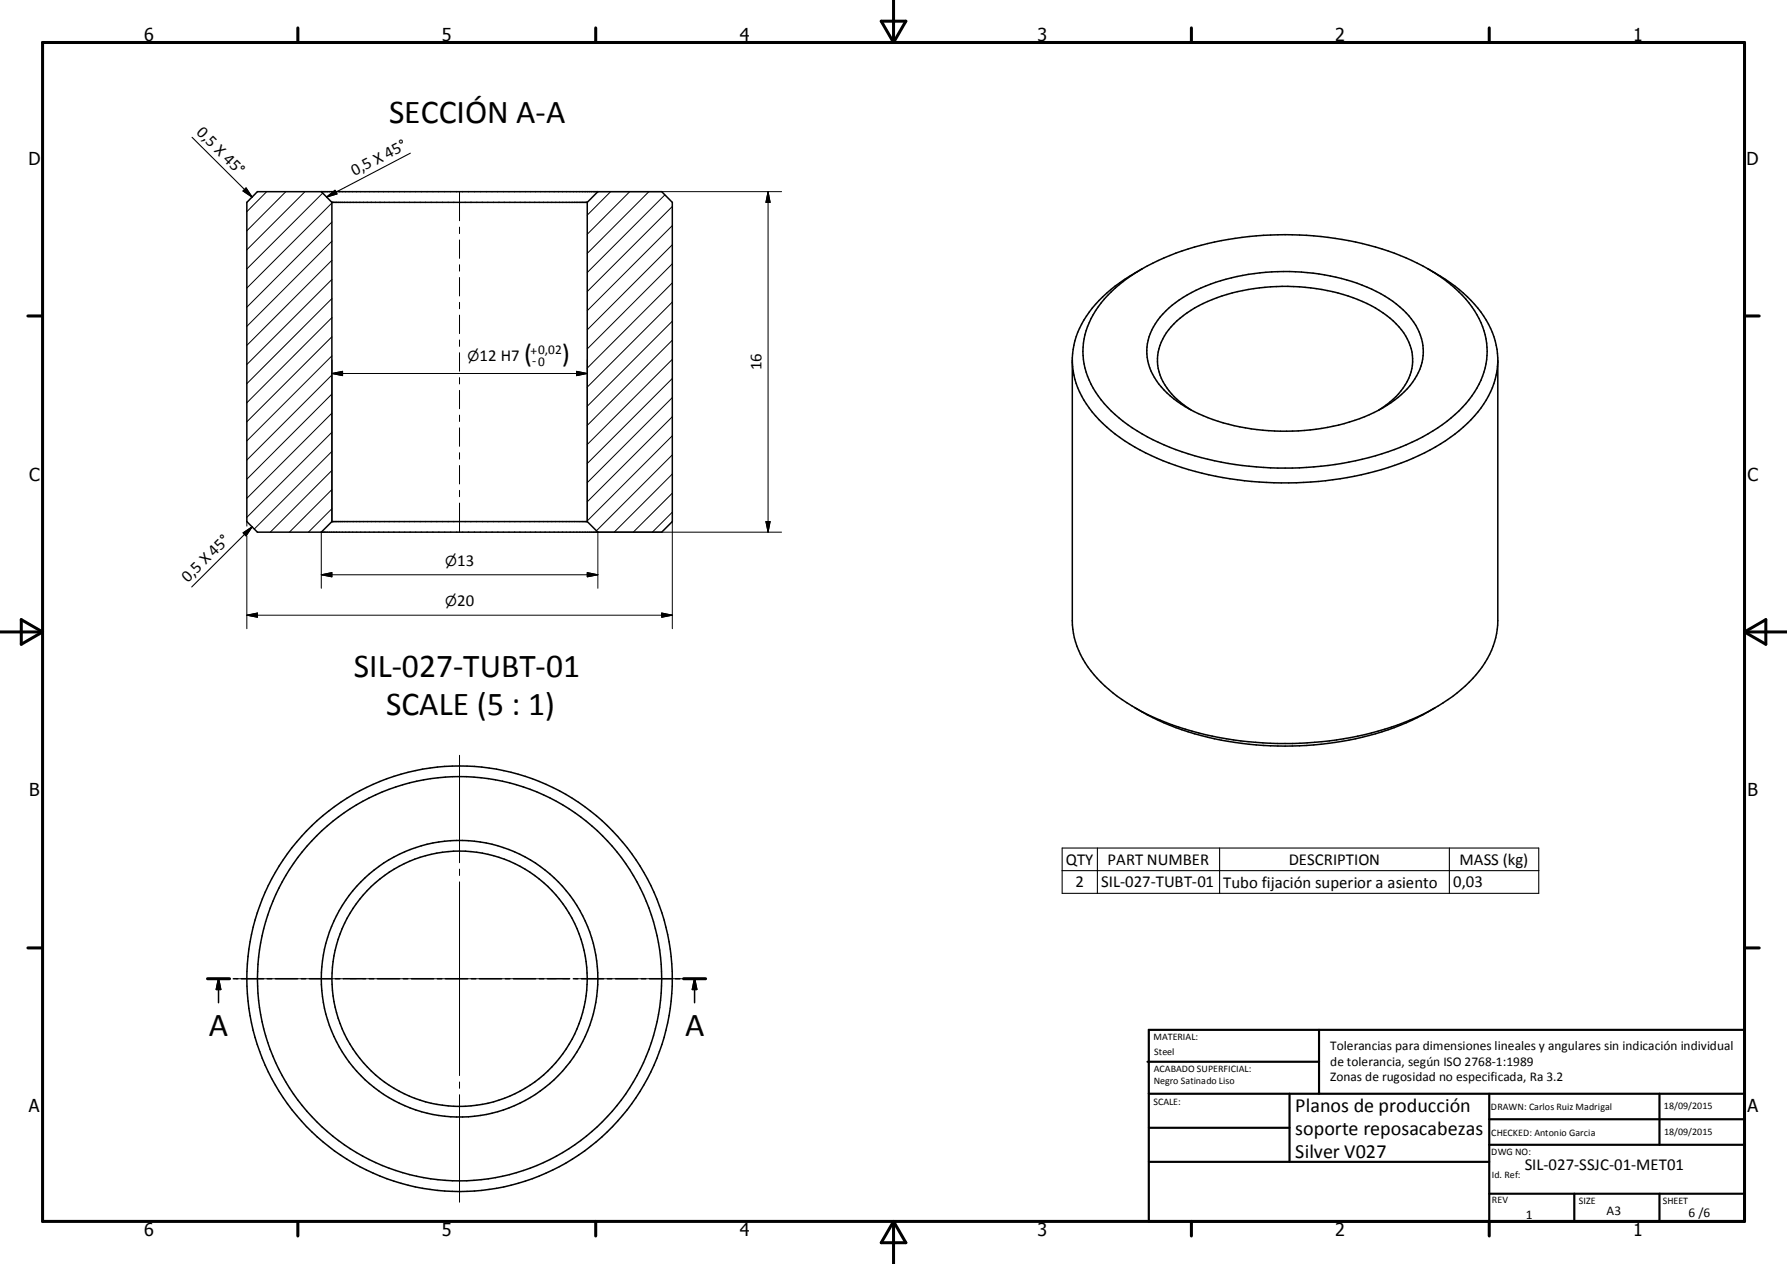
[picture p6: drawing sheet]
<svg xmlns="http://www.w3.org/2000/svg" width="420mm" height="297mm" viewBox="0 0 420 297" stroke-linecap="round" stroke-linejoin="round" font-family="sans-serif">
<g fill="none" stroke="#000" stroke-width=".36">
<path d="M60.5 45h95l2.5 2.6v75l-2.5 2.4h-95l-2.5-2.4v-75zM75.5 45l2.5 2.6M78 47.6v75M78 47.6h60M138 47.6v75M140.5 45l-2.5 2.6M268.5 63.2a68.8 68.8 0 0 1 33.6-8.1 69.5 69.5 0 0 1 33.5 8.1M268.5 63.2a28 28 0 0 0-12.9 13.5 17.4 17.4 0 0 0 4 18.1 44.3 44.3 0 0 0 21.2 12.3 77.6 77.6 0 0 0 49.7-2.6 34.6 34.6 0 0 0 16.6-13.3 17.1 17.1 0 0 0-1.8-20 33.9 33.9 0 0 0-9.7-8M268.5 63.2a33.7 33.7 0 0 0-14.3 13 17.8 17.8 0 0 0-2.2 7.9v61.8a21 21 0 0 0 7.6 15.2 52.4 52.4 0 0 0 23.7 11.5 81.5 81.5 0 0 0 49.5-4 35.9 35.9 0 0 0 16.8-13.8 18.6 18.6 0 0 0 2.5-8.9v-61.8a21.6 21.6 0 0 0-8.1-15.2l-4.2-3.2-4.2-2.5M274 73.1a34.4 34.4 0 0 1 18.1-8.4 50.6 50.6 0 0 1 32.4 4.3 18.9 18.9 0 0 1 9.6 10.6 12.3 12.3 0 0 1-4 12.4 35.8 35.8 0 0 1-19.4 8.7 51.7 51.7 0 0 1-30.1-4 20.3 20.3 0 0 1-10.4-10.3 12.3 12.3 0 0 1 3.8-13.3zM252 85.1a21.6 21.6 0 0 0 8.1 15.2 54.9 54.9 0 0 0 25.7 11.6 81.2 81.2 0 0 0 46.3-4.2 36.7 36.7 0 0 0 17.2-13.7 18.5 18.5 0 0 0 2.8-8.9M280 96.3a15.5 15.5 0 0 1-7.9-10.5 12.5 12.5 0 0 1 5.3-11 36.2 36.2 0 0 1 19.9-7.3 43.7 43.7 0 0 1 26.9 5.5 15.2 15.2 0 0 1 7.8 10.5 12.2 12.2 0 0 1-4.6 10.4l-3.3 2.4"/>
<path d="M78 122.6l-2.5 2.4M78 122.6h60M138 122.6l2.5 2.4M266.7 166.3a67.9 67.9 0 0 0 35.4 9 68.8 68.8 0 0 0 33.5-8l1.8-1M48.8 230h5.2M51.4 230v5.6M51.4 230l.5 2.5h-1zM54.8 230h1.1M56.7 230h5.3M62.8 230h1.1M64.7 230h5.2M70.8 230h1.1"/>
<path d="M72.7 230h5.2M78.8 230h1.1M80.7 230h5.2M86.8 230h1.1M88.7 230h5.2M94.8 230h1M96.7 230h5.2M102.8 230h1M104.7 230h5.2M110.8 230h1M112.7 230h5.2M118.8 230h1"/>
<path d="M120.7 230h5.2M126.8 230h1M128.7 230h5.2M134.8 230h1M136.7 230h5.2M142.8 230h1M144.7 230h5.2M150.7 230h1.1M152.7 230h5.2M158.7 230h1.1M160.7 230h5.2M163.3 230l.5 2.5h-1z"/>
<path d="M163.3 230v5.6"/>
<circle cx="108" cy="230" r="32.5"/>
<circle cx="108" cy="230" r="30"/>
<circle cx="108" cy="230" r="47.5"/>
<circle cx="108" cy="230" r="50"/>
</g>
<g fill="none" stroke="#000" stroke-width=".71">
<path d="M10 10h400v277h-400zM70 6.6v3.4M140 6.6v3.4M207.1 5h5.8l-2.9 5zM210 0v10M280 6.6v3.4M350 6.6v3.4M6.6 74.2h3.4M410 74.2h3.5M0 148.5h10M5 145.6l5 2.9-5 2.9zM410 148.5h10.1"/>
<path d="M410 148.5l5.1-2.9v5.8zM6.6 222.7h3.4M48.8 230h5.2M160.7 230h5.2M410 222.7h3.5M70 287v3.4M140 287v3.4M210 287v10M210 287l2.9 5h-5.8zM280 287v3.4M350 287v3.4"/>
</g>
<g fill="none" stroke="#000" stroke-width=".51">
<path d="M269.7 249.5h40.3M270 242h140v45h-140zM270 257h140M303.1 257v16M310 242v15M350 257v30M390.1 257v12M270 265h33.1M270 273h80M350 269h60M350 263h60M350 280.5h60"/>
<path d="M370 280.5v6.5M390.1 280.5v6.5"/>
</g>
<path d="M51.4 230l.5 2.5h-1zM163.3 230l.5 2.5h-1z" fill="#000" stroke="#000" stroke-width=".36"/>
<g fill="none" stroke="#000" stroke-width=".24">
<path d="M62.7 45l-4.7 4.7M67.2 45l-9.2 9.2M71.7 45l-13.7 13.7M75.9 45.4l-17.9 17.8M78 56.7l-20 20M78 52.2l-20 20M78 47.7l-20 20M108 45v6.9M108 53.4v1.5M108 56.4v4.3M140.5 45h43.2M143.5 45l-5.5 5.6"/>
<path d="M148 45l-10 10M152.5 45l-14.5 14.5M156.3 45.8l-18.3 18.2M158 57.5l-20 20M158 53l-20 20M158 48.5l-20 20M180.5 45v80M180.5 45l.5 2.6h-1zM78 79.1l-20 20M78 74.6l-20 20M78 70.2l-20 19.9M78 65.7l-20 20"/>
<path d="M78 61.2l-20 20M108 62.2v1.5M108 65.2v4.3M108 71v1.5M108 74v4.4M108 79.9v1.5M158 79.9l-20 20.1M158 75.5l-20 20M158 71l-20 20M158 66.5l-20 20M158 62l-20 20M78 97.1l-20 20"/>
<path d="M78 92.6l-20 20M78 88.1l-20 20M78 83.6l-20 20M78 87.8h60M78 87.8l2.5-.5v1zM78 84.6v38M108 82.9v4.3M108 88.7v1.5M108 91.7v4.3M108 97.5v1.5M135.5 87.3l2.5 .5-2.5 .5zM138 84.6v38"/>
<path d="M158 97.9l-20 20M158 93.4l-20 20M158 88.9l-20 20M158 84.4l-20 20.1M78 119.5l-5.5 5.5M78 115l-10 10M78 110.5l-14.5 14.5M78 106.1l-18.2 18.2M78 101.6l-20 20M108 100.5v4.4M108 106.4v1.5M108 109.4v4.3"/>
<path d="M108 115.2v1.5M108 118.2v6.8M158 115.9l-9.1 9.1M158 111.4l-13.6 13.6M158 106.9l-17.8 17.8M158 102.4l-20 20M58 122.6v1M58 125.9v21.8M75.5 135.1l2.5-.5v.9zM75.5 135.1h65M75.5 125v13.2M138 134.6l2.5 .5-2.5 .4z"/>
<path d="M158 120.3l-4.7 4.7M158 122.6v25.1M180 122.6h1l-.5 2.4zM183.7 125h-43.2v13.2M58 144.6h100M58 144.6l2.5-.6v1zM155.5 144l2.5 .6-2.5 .4zM108 177.5v25.2M108 204.2v1.5M108 207.2v45.5M55.5 230h25.3M82.3 230h1.5"/>
<path d="M85.3 230h45.5M132.3 230h1.5M135.3 230h25.2M108 254.2v1.5M108 257.2v25.3"/>
</g>
<path d="M45.1 32.3l14.2 14M96.5 36l-19.7 10.3M57.8 44.2l1.5 2.1-2.2-1.4zM76.8 46.3l1.9-1.6 .5 .9zM57.2 125.2l2.1-1.4-1.5 2.1zM59.3 123.8l-14.2 14.1M249.7 199.3h112v10.6h-112zM257.9 199.3v10.6M286.7 199.3v10.6M340.7 199.3v10.6M249.7 204.6h112" fill="none" stroke="#000" stroke-width=".25"/>
<path d="M180.5 45l.5 2.6h-1zM78 87.8l2.5-.5v1zM135.5 87.3l2.5 .5-2.5 .5zM75.5 135.1l2.5-.5v.9zM138 134.6l2.5 .5-2.5 .4zM180 122.6h1l-.5 2.4zM58 144.6l2.5-.6v1zM155.5 144l2.5 .6-2.5 .4z" fill="#000" stroke="#000" stroke-width=".24"/>
<path d="M57.8 44.2l1.5 2.1-2.2-1.4zM76.8 46.3l1.9-1.6 .5 .9zM57.2 125.2l2.1-1.4-1.5 2.1z" fill="#000" stroke="#000" stroke-width=".25"/>
<g font-size="7.9">
<text x="91.4" y="29">SECCIÓN A-A</text>
<text x="83.1" y="159">SIL-027-TUBT-01</text>
<text x="90.8" y="168.1">SCALE (5 : 1)</text>
<text x="49.1" y="243.5">A</text>
<text x="161" y="243.5">A</text>
</g>
<g font-size="6.3">
<text x="123.2" y="85.2">(</text>
<text x="132.1" y="85.2">)</text>
</g>
<g font-size="4.7">
<text x="304.5" y="261.2">Planos de producción</text>
<text x="304.5" y="266.6">soporte reposacabezas</text>
<text x="304.5" y="272">Silver V027</text>
</g>
<g font-size="4.2">
<text x="33.9" y="9.6">6</text>
<text x="103.9" y="9.6">5</text>
<text x="173.9" y="9.6">4</text>
<text x="243.8" y="9.6">3</text>
<text x="313.9" y="9.6">2</text>
<text x="383.9" y="9.6">1</text>
<text x="6.7" y="38.7">D</text>
<text x="410.5" y="38.7">D</text>
<text x="6.9" y="112.9">C</text>
<text x="410.7" y="112.9">C</text>
<text x="6.9" y="187.1">B</text>
<text x="410.7" y="187.1">B</text>
<text x="6.8" y="261.4">A</text>
<text x="410.7" y="261.4">A</text>
<text x="33.9" y="290.4">6</text>
<text x="103.9" y="290.4">5</text>
<text x="173.9" y="290.4">4</text>
<text x="243.8" y="290.4">3</text>
<text x="313.9" y="290.4">2</text>
<text x="383.9" y="290.4">1</text>
</g>
<g font-size="3.9">
<text x="46.1" y="31.3" transform="rotate(45 46.1 31.3)">0,5 X 45°</text>
<text x="83.3" y="41.4" transform="rotate(-28 83.3 41.4)">0,5 X 45°</text>
<text x="112.7" y="84.8">12 H7</text>
<text x="179" y="87" transform="rotate(-90 179 87)">16</text>
<text x="44.1" y="137" transform="rotate(-45 44.1 137)">0,5 X 45°</text>
<text x="107.4" y="132.9">13</text>
<text x="107.4" y="142.4">20</text>
<text x="250.5" y="203.2">QTY</text>
<text x="260.3" y="203.2">PART NUMBER</text>
<text x="302.9" y="203.2">DESCRIPTION</text>
<text x="343.1" y="203.3">MASS (kg)</text>
<text x="252.8" y="208.5">2</text>
<text x="258.8" y="208.5">SIL-027-TUBT-01</text>
<text x="287.5" y="208.6">Tubo fijación superior a asiento</text>
<text x="341.5" y="208.5">0,03</text>
<text x="358.4" y="274.9">SIL-027-SSJC-01-MET01</text>
</g>
<g font-size="3.3">
<text x="109.9" y="84.8">⌀</text>
<text x="104.6" y="132.9">⌀</text>
</g>
<text font-size="3.2" x="104.6" y="142.4">⌀</text>
<g font-size="3.1">
<text x="124.7" y="83.3">+0,02</text>
<text x="125.1" y="85.8">-0</text>
<text x="312.7" y="246.8">Tolerancias para dimensiones lineales y angulares sin indicación individual</text>
<text x="312.7" y="250.4">de tolerancia, según ISO 2768-1:1989</text>
<text x="312.7" y="254">Zonas de rugosidad no especificada, Ra 3.2</text>
<text x="358.6" y="286.5">1</text>
<text x="377.6" y="285.6">A3</text>
<text x="396.9" y="285.9">6 /6</text>
</g>
<g font-size="2.4">
<text x="271.1" y="244.4">MATERIAL:</text>
<text x="271.2" y="252">ACABADO SUPERFICIAL:</text>
<text x="271.3" y="248">Steel</text>
<text x="271.2" y="254.7">Negro Satinado Liso</text>
<text x="271.1" y="259.7">SCALE:</text>
<text x="350.4" y="260.8">DRAWN: Carlos Ruiz Madrigal</text>
<text x="391.1" y="260.6">18/09/2015</text>
<text x="350.5" y="267">CHECKED: Antonio Garcia</text>
<text x="391.2" y="266.7">18/09/2015</text>
<text x="350.5" y="271.4">DWG NO:</text>
<text x="350.7" y="276.9">Id. Ref:</text>
<text x="350.7" y="282.8">REV</text>
<text x="371.1" y="282.9">SIZE</text>
<text x="390.8" y="283">SHEET</text>
</g>
</svg>
